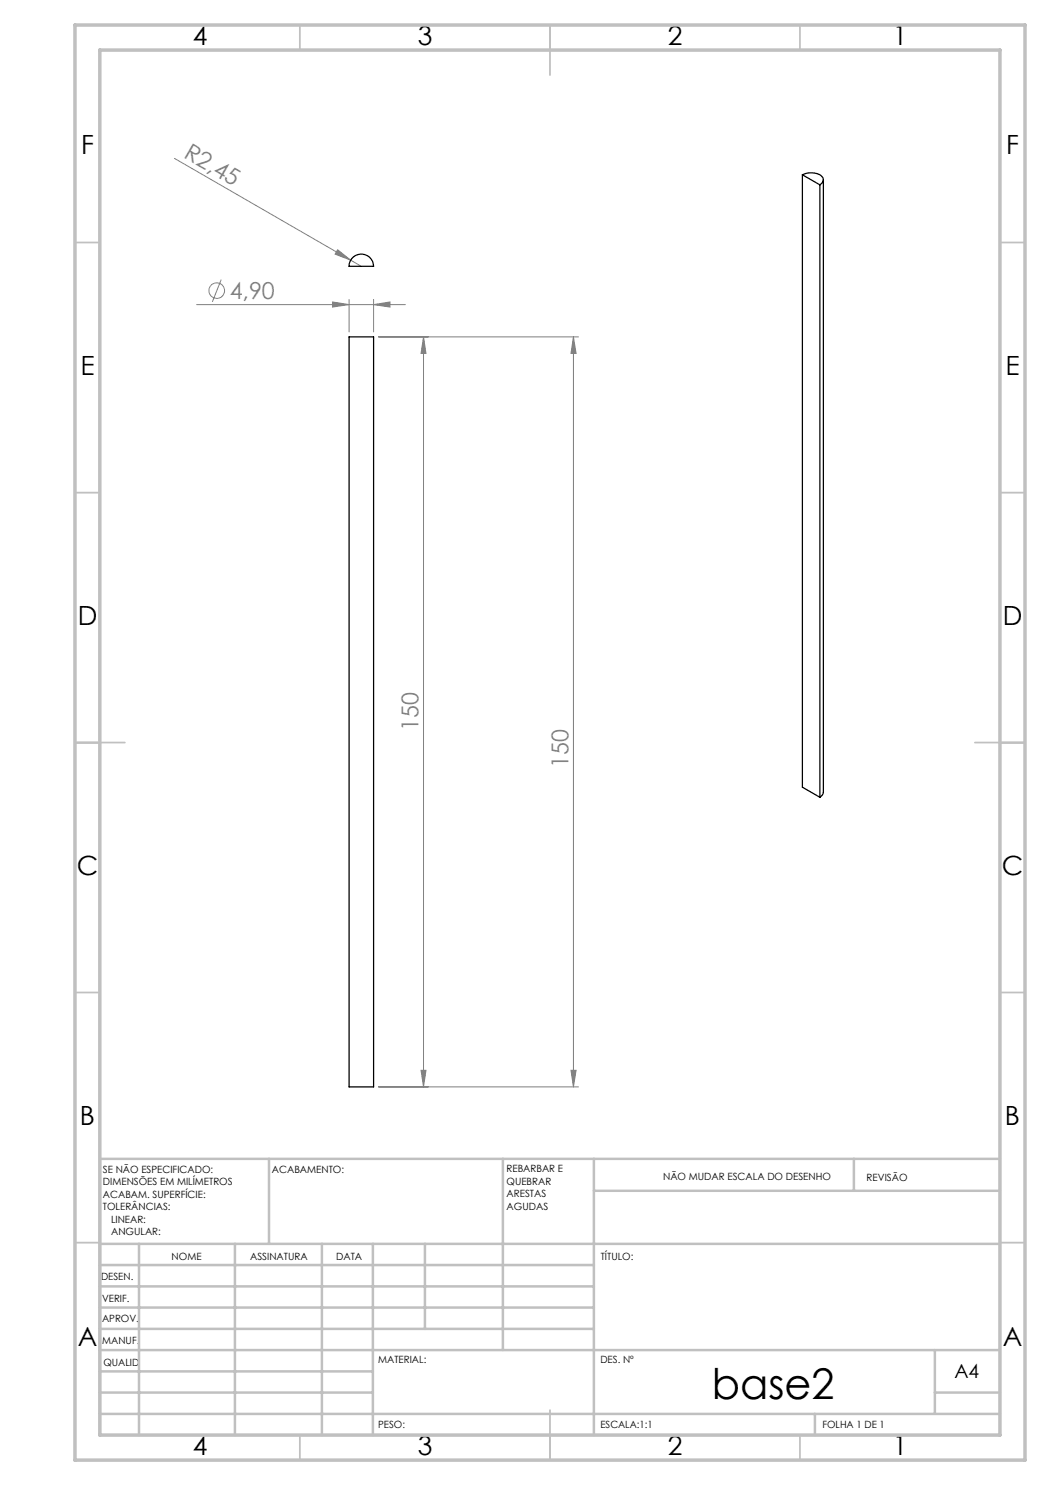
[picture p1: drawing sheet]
<svg xmlns="http://www.w3.org/2000/svg" width="210mm" height="297mm" viewBox="0 0 210 297" stroke-linecap="round" stroke-linejoin="round" font-family="sans-serif">
<g fill="none" stroke="#808080" stroke-width=".2">
<path d="M34.9 31.7l35.2 20.3M44.2 55.9l-1.7 4.5M67.5 49.9l2.6 2.1-3.1-1.2zM69.8 59.9v6.5M70.1 52l2.1 1.3M74.7 59.9v6.5M39.3 60.9h41.8M66.5 60.4l3.3 .5-3.3 .5zM74.7 60.9l3.3-.5v1zM75.7 67.4h40M84.7 67.4l.5 3.3h-1zM84.7 67.4v150"/>
<path d="M114.7 67.4l.5 3.3h-1zM114.7 67.4v150M75.7 217.4h40M84.2 214.1h1l-.5 3.3zM114.2 214.1h1l-.5 3.3z"/>
<circle cx="43.4" cy="58.1" r="1.55"/>
</g>
<g fill="none" stroke="#c0c0c0" stroke-width=".35">
<path d="M60 5v5M110 5v10M160 5v5M15 48.5h5M200 48.5h5M15 98.5h5M200 98.5h5M15 148.5h10M195 148.5h10M15 198.5h5M200 198.5h5M15 248.5h5"/>
<path d="M200 248.5h5M60 287v5M110 282v10M160 287v5"/>
</g>
<g fill="none" stroke="#c0c0c0" stroke-width=".5">
<path d="M53.8 231.8v17M100.6 231.8v38.2M118.8 231.8v55.2M118.8 238.2h81.2M170.8 231.8v6.4M200 231.8h-180v55.2M20 248.8h180M20 257.3h98.8M20 253h98.8M27.8 248.8v38.2M47 248.8v38.2M64.4 248.8v38.2"/>
<path d="M74.6 248.8v38.2M85 248.8v17M20 265.8h98.8M20 261.5h98.8M20 278.5h54.6M20 274.3h54.6M20 270h180M187 278.5h13M187 270v12.8M20 282.8h180M163 282.8v4.2"/>
</g>
<path d="M15 5h190v287h-190zM20 10h180v277h-180z" fill="none" stroke="#c0c0c0" stroke-width=".7"/>
<g fill="#808080">
<path d="M67.5 49.9l2.6 2.1-3.1-1.2z"/>
<path d="M66.5 60.4l3.3 .5-3.3 .5zM74.7 60.9l3.3-.5v1z"/>
<path d="M114.7 67.4l.5 3.3h-1zM114.2 214.1h1l-.5 3.3zM84.7 67.4l.5 3.3h-1zM84.2 214.1h1l-.5 3.3z"/>
</g>
<path d="M160.5 35a3.4 3.4 0 0 1 4.1 .6 1.09 1.09 0 0 1-.6 1.4M160.5 35v122.4l3.5 2.1M160.5 35l3.5 2M164 37v122.5M164.7 36v122.5l-.2 .5-.5 .5M70.6 51.4a2.46 2.46 0 0 1 2.7-.4 2.46 2.46 0 0 1 1.4 2.3h-4.9a2.39 2.39 0 0 1 .8-1.9zM69.8 67.4h4.9v150h-4.9z" fill="none" stroke="#000" stroke-width=".25"/>
<text font-size="8.5" x="142.4" y="279.7">base2</text>
<g font-size="5.3">
<text x="38.5" y="9">4</text>
<text x="83.5" y="9">3</text>
<text x="133.6" y="9">2</text>
<text x="178.6" y="9">1</text>
<text x="16.2" y="30.8">F</text>
<text x="201.2" y="30.8">F</text>
<text x="16.1" y="75">E</text>
<text x="201.1" y="75">E</text>
<text x="15.5" y="125">D</text>
<text x="200.5" y="125">D</text>
<text x="15.4" y="175">C</text>
<text x="200.4" y="175">C</text>
<text x="16" y="225">B</text>
<text x="201" y="225">B</text>
<text x="15.5" y="269.3">A</text>
<text x="200.5" y="269.3">A</text>
<text x="38.5" y="291">4</text>
<text x="83.5" y="291">3</text>
<text x="133.6" y="291">2</text>
<text x="178.6" y="291">1</text>
</g>
<g font-size="4.7" fill="#808080">
<text x="36.5" y="31.4" transform="rotate(30 36.5 31.4)">R2,45</text>
<text x="45.9" y="59.8">4,90</text>
<text x="83.7" y="146.2" transform="rotate(-90 83.7 146.2)">150</text>
<text x="113.7" y="153.6" transform="rotate(-90 113.7 153.6)">150</text>
</g>
<text font-size="3.9" x="190.9" y="275.5">A4</text>
<g font-size="2">
<text x="20.6" y="234.6">SE NÃO ESPECIFICADO:</text>
<text x="20.6" y="237.1">DIMENSÕES EM MILÍMETROS</text>
<text x="20.6" y="239.6">ACABAM. SUPERFÍCIE:</text>
<text x="54.4" y="234.6">ACABAMENTO:</text>
<text x="101.3" y="234.5">REBARBAR E</text>
<text x="101.3" y="237">QUEBRAR</text>
<text x="101.3" y="239.5">ARESTAS</text>
<text x="132.6" y="236">NÃO MUDAR ESCALA DO DESENHO</text>
<text x="173.3" y="236.2">REVISÃO</text>
<text x="20.6" y="242.1">TOLERÂNCIAS:</text>
<text x="22.2" y="244.6">LINEAR:</text>
<text x="101.3" y="242">AGUDAS</text>
<text x="22.2" y="247.1">ANGULAR:</text>
<text x="34.3" y="252">NOME</text>
<text x="50" y="251.9">ASSINATURA</text>
<text x="67.2" y="251.9">DATA</text>
<text x="120.2" y="251.9">TÍTULO:</text>
<text x="20.2" y="256.1">DESEN.</text>
<text x="20.4" y="260.3">VERIF.</text>
<text x="20.4" y="264.4">APROV.</text>
<text x="20.5" y="268.8">MANUF.</text>
<text x="20.7" y="273.1">QUALID</text>
<text x="75.7" y="272.5">MATERIAL:</text>
<text x="120.1" y="272.5">DES. Nº</text>
<text x="75.6" y="285.5">PESO:</text>
<text x="120.1" y="285.6">ESCALA:1:1</text>
<text x="164.5" y="285.6">FOLHA 1 DE 1</text>
</g>
</svg>
